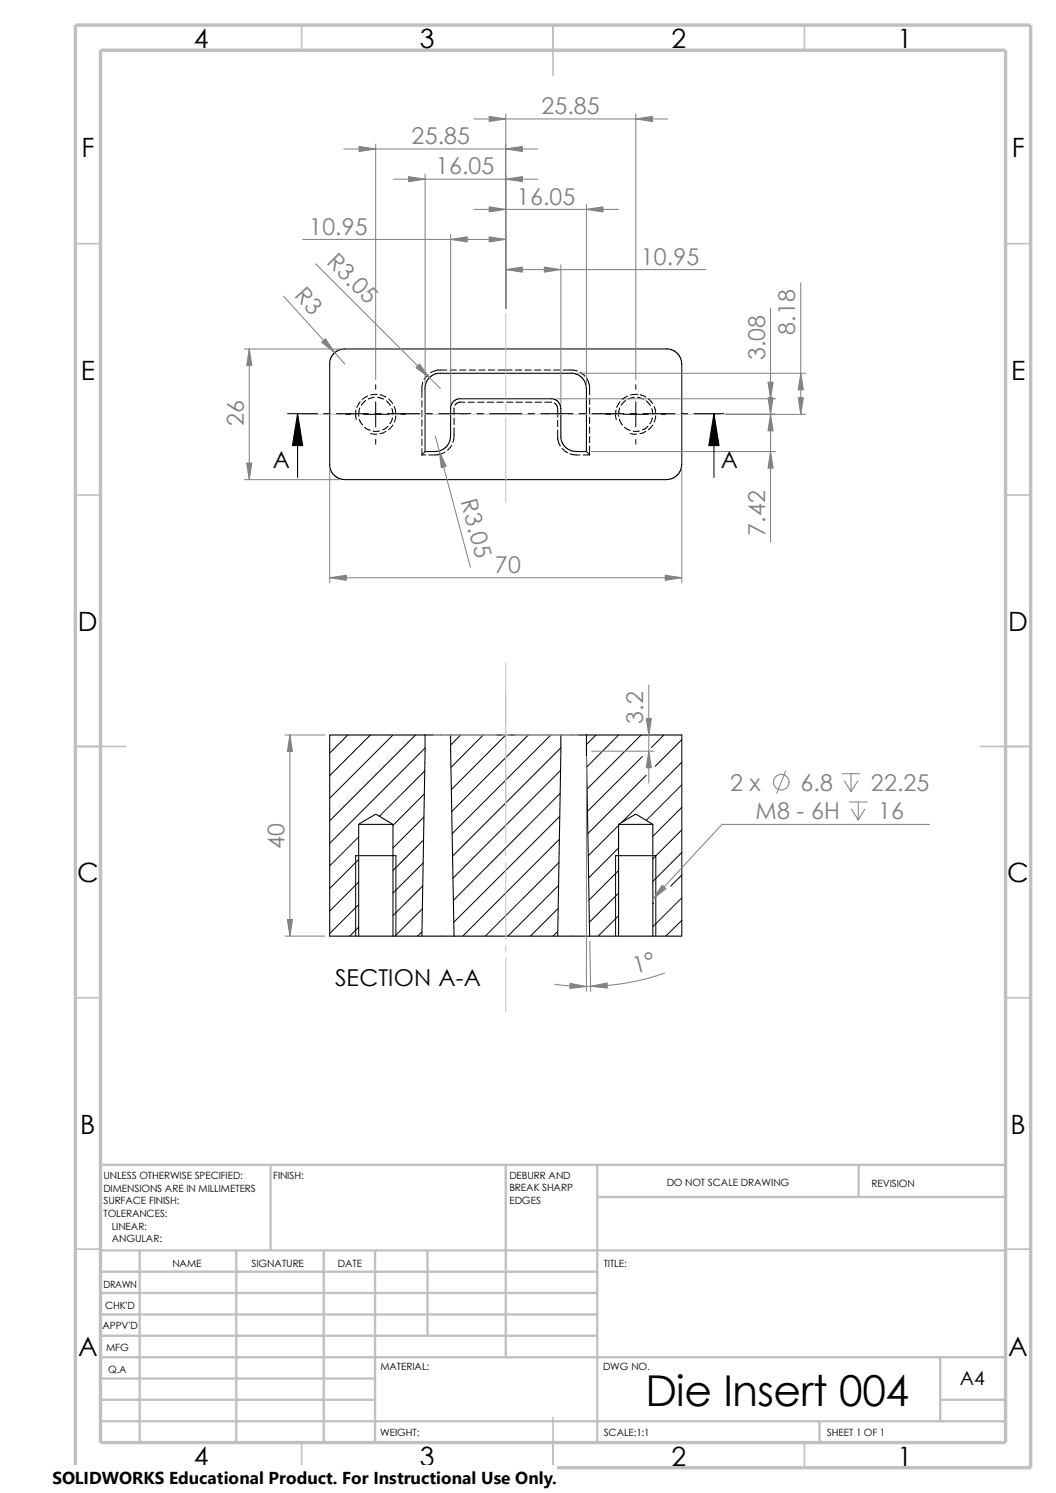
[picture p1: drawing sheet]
<svg xmlns="http://www.w3.org/2000/svg" width="210mm" height="297mm" viewBox="0 0 210 297" stroke-linecap="round" stroke-linejoin="round" font-family="sans-serif">
<g fill="none" stroke="#c0c0c0" stroke-width=".34">
<path d="M60 5v5M110 5v10M160 5v5M15 48.5h5M200 48.5h5M15 98.5h5M200 98.5h5M15 148.5h10M195 148.5h10M15 198.5h5M200 198.5h5M15 248.5h5"/>
<path d="M200 248.5h5M60 287v5M110 282v10M160 287v5"/>
</g>
<g fill="none" stroke="#c0c0c0" stroke-width=".47">
<path d="M53.8 231.7v17.1M100.6 231.7v38.3M118.8 238.1h81.2M118.8 231.7v55.3M170.8 231.7v6.4M200 231.7h-180v55.3M20 253h98.8M20 257.2h98.8M20 248.8h180M27.8 248.8v38.2M47 248.8v38.2M64.4 248.8v38.2"/>
<path d="M74.6 248.8v38.2M85 248.8v16.9M20 278.5h54.6M20 270h180M20 274.2h54.6M20 261.5h98.8M20 265.7h98.8M187 278.5h13M187 270v12.7M20 282.7h180M163 282.7v4.3"/>
</g>
<path d="M15 5h190v287h-190zM20 10h180v277h-180z" fill="none" stroke="#c0c0c0" stroke-width=".68" stroke-linecap="butt"/>
<g fill="none" stroke="#000" stroke-width=".2">
<path d="M71.6 79.9l-.6 1.1M72.7 79.7l-.9 .9M73.1 78.8l-1 .7M74.5 79l-1.3 .4M74.7 76.5v.9M74.7 79.9v5M75 78.4l-1.3 .2M75.1 79l1.2 .4M75.6 78.5l1.2 .5M76.8 79.8l.8 .9M77.3 79.4l.8 .9M83.9 79.7v1.3"/>
<path d="M84.1 76l-.2 .8v2.3M85.1 74.5l-.8 .9M88.9 73.6l-2.1 .1-1.2 .4M89.5 73.6h1.3M91.4 73.6h1.3M93.3 73.6h1.3M95.2 73.6h1.3M97.1 73.6h1.3M99 73.6h2.9M102.5 73.6h1.3M104.4 73.6h1.3M106.3 73.6h1.3"/>
<path d="M108.2 73.6h1.3M110.1 73.6h1.3M112 73.6h2.1l.7 .2M115.4 74l.9 .8M116.8 75.4l.5 1.4v1.8M117.3 79.2v1.3M123.3 79.9l-.6 1.1M124.4 79.7l-.9 .9M124.8 78.8l-1.1 .7M126.2 79l-1.3 .4M126.4 76.5v.9M126.4 79.9v5"/>
<path d="M126.7 78.4h.1M126.7 78.4l-1.3 .2M126.8 79l1.2 .4M127.3 78.5l1.1 .5M128.5 79.7l.8 1M129 79.4l.8 .9M68.8 82.4h.9M70.8 81.6l-.1 1.3 .2 .6M71.5 83.4l.6 1.1M71.5 81.2l-.2 1.6M72.2 82.4h5.1M72.5 85l1.1 .6"/>
<path d="M73.7 86.3l1.2 .1M74.7 87.4v.9M75.5 85.7l-1.3 .1M76.8 85.8l-1.2 .5M77.1 84.8l-.6 .6-.4 .1M77.9 81.3l.2 1.2M78 83.1l-.1 .6-.4 .6M78.1 84.5l-.8 1M78.4 80.9l.3 1.2M78.7 82.7l-.3 1.2M79.8 82.4h.8M83.9 90.5h.8"/>
<path d="M83.9 81.6v1.3M83.9 83.5v1.3M83.9 85.4v1.3M83.9 87.3v1.3M83.9 89.2v1.3M84.5 89.8l-.6 .7M88.5 89.9l-1 .5-2.2 .1M89.8 88.6l-.8 1M90.3 81.2v1.3M90.3 83.2v1.3M90.3 85.1a5.6 5.6 0 0 1-.3 2.9M90.5 80.6h.1"/>
<path d="M92.5 80h-1.2l-.8 .6M93.1 80h1.3M95 80h1.3M96.9 80h1.3M98.8 80h1.3M100.7 80h1.3M102.6 80h1.3M104.5 80h1.3M106.4 80h1.3M108.3 80h1.4M110.3 80.2l.6 .8v2M110.9 83.6v1.3"/>
<path d="M110.9 85.5v1.8l.5 1.4M111.8 89.2l.9 .8M112.7 90h.1M113.3 90.3l.8 .2h1.3M116 90.5h1.3M116.6 89.8l.7 .7M117.3 81.1v1.3M117.3 83v1.3M117.3 84.9v1.3M117.3 86.8v1.3M117.3 88.7v1.8M120.5 82.4h1"/>
<path d="M122.5 81.6l-.1 1.2 .2 .7M122.6 81h.1M123.2 83.4l.6 1.1M123.2 81.2l-.2 1.6M124 82.4h4.9M124.2 85l1.1 .6M125.4 86.3l1.2 .1M126.4 87.4v.9M127.2 85.7l-1.3 .1M128.4 85.8l-1.1 .5M128.8 84.8l-.3 .3-.7 .4M129.6 81.3l.2 1.2"/>
<path d="M129.7 83.1l-.1 .6-.4 .6M129.8 84.5l-.9 1M130.1 80.9l.3 1.2M130.4 82.7l-.3 1.2M131.4 82.4h.9M69.2 146.2l-3.6 3.6M73.7 146.2l-8.1 8.1M78.1 146.2l-12.5 12.6M82.6 146.2l-17 17.1M84.4 157.9l-6.3 6.3M84.5 153.4l-9.1 9M84.5 148.8l-18.9 19"/>
<path d="M91.6 146.2l-2 2M96.1 146.2l-6.4 6.5M100.6 146.2l-10.8 10.9M105.1 146.2l-15.3 15.3M109.6 146.2l-19.7 19.7M111.4 157.9l-21.2 21.2M111.5 153.3l-21.4 21.4M111.5 148.8l-21.5 21.5M118.5 146.2l-1.9 1.9M123 146.2l-6.3 6.4M127.5 146.2l-10.7 10.8M127.8 150.5l-11 10.9"/>
<path d="M128.5 154.2l-11.6 11.6M132 146.2l-2.5 2.5M135.6 147.2l-5.3 5.2M135.6 151.6l-12 12.1M135.6 156.1l-7.1 7.1M70.7 170.2v16M71.3 166.5l-5.7 5.8M71.3 171l-5.7 5.7M71.3 175.5l-5.7 5.7M71.3 180l-5.7 5.7M78.7 170.2v16M84.1 176.2l-6 6"/>
<path d="M84.2 171.7l-6.1 6M84.2 167.1l-6.1 6.1M84.3 162.5l-6.2 6.2M111.1 176.1l-10.1 10.1M111.2 171.6l-14.7 14.6M111.2 167l-19.2 19.2M111.3 162.4l-21.1 21.1M122.4 170.2v16M123 164.2l-6 6M123 168.7l-5.9 5.9M123 173.2l-5.9 5.9M123 177.7l-5.8 5.8"/>
<path d="M130 179.7l-.2 .1M130.4 170.2v16M135.6 160.6l-5.8 5.8M135.6 165.1l-5.8 5.8M135.6 169.6l-5.8 5.7M135.6 174.1l-2.2 2.2M135.6 178.6l-5.8 5.8M71.3 184.4l-1.7 1.8M83.9 185.4l-.9 .8M84 180.8l-5.5 5.4M110.9 185.3l-.9 .9M111 180.7l-5.5 5.5"/>
<path d="M123 182.2l-4 4M135.6 183.1l-3.2 3.1"/>
</g>
<g fill="none" stroke="#000" stroke-width=".21">
<path d="M65.5 72.4l.2-1 .6-1 .8-.6 1-.4h65l.5 .2 .8 .4 .6 .6 .4 .8 .2 1v20l-.2 1-.4 .8-.6 .6-.8 .4-1 .2h-64l-1-.2-1.3-.8-.5-.7-.2-.8v-20.5M84.5 77.3l.2-1 .5-1 .8-.7 1.1-.3 26.5-.1 1 .2 .8 .4 .5 .5 .5 .8 .2 .7v13l-2.9-.1-1.1-.6-.7-.8-.4-1.1v-6.3l-.4-.8-.8-.7-18.7-.1M84.5 77.3v12.5l2.9-.1 1.1-.6 .6-.7 .4-.8 .1-.8 .1-6.1 .3-.6 .5-.5 1.1-.3M57.2 82.3h5.9M59.2 82.3v12.7M64.4 82.3h1.3M66.9 82.3h6.4M74.5 82.3h1.3M77.1 82.3h6.3M84.7 82.3h1.3M87.2 82.3h6.4M94.9 82.3h1.2"/>
<path d="M97.4 82.3h6.4M105 82.3h1.3M107.6 82.3h6.3M115.2 82.3h1.3M117.7 82.3h6.4M125.3 82.3h1.3M127.9 82.3h6.3M135.5 82.3h1.3M138 82.3h6M142 82.3v12.7M84.5 146.2h-18.9v40h5.7M84.5 146.2l-.6 40"/>
<path d="M84.5 146.2h32.1M89.6 146.2l.7 40M111.5 146.2l-.6 40M116.6 146.2h19v40h-5.8M116.6 146.2l.7 40M70.7 170.2h8M71.3 164v22.2M71.3 164l3.4-2 3.4 2M71.3 164h6.8M78.1 164v22.2M122.4 170.2h8M123 164v22.2"/>
<path d="M123 164l3.4-2 3.4 2M123 164h6.8M129.8 164v22.2M71.3 186.2h6.8M78.1 186.2h5.8M83.9 186.2h33.4M117.3 186.2h5.7M123 186.2h6.8"/>
</g>
<g fill="none" stroke="#c0c0c0" stroke-width=".2">
<path d="M100.6 62.4v16.8M60 82.4h11.2M72.4 82.4h1.3M75 82.4h15.2M91.5 82.4h1.3M94 82.4h15.3M100.6 80.5v1.3M100.6 83.1v16.8M110.5 82.4h1.3M113.1 82.4h15.2M129.6 82.4h1.3M132.1 82.4h11.2"/>
<path d="M100.6 131.9v35.9M86.3 146.2h12.4M99.9 146.2h1.3M102.5 146.2h12.4M100.6 169v1.3M100.6 171.6v15.2M100.6 188.1v1.3M100.6 190.6v10.7"/>
</g>
<g fill="none" stroke="#808080" stroke-width=".2">
<path d="M68.4 29.6h38.5M74.7 28.7v46.8M78.2 35.6h28.7M84.5 34.6v41.7M94.2 23.7h38.6M100.6 22.6v38.8M126.4 22.6v52.9M56.4 58.9l12.2 13.5M60.2 47.6h40.4M62.8 52.5l24.8 24.8M89.6 46.7v33.6M94.2 41.7h28.8"/>
<path d="M100.6 53.6h39.8M111.5 52.7v27.6M116.6 40.6v35.7M159.3 56.3v26.1M48.6 69.4h19M49.6 69.4v26M110.6 79.3h43.7M114.6 74.3h45.7M153.2 61.3v46.5M48.6 95.4h19M65.6 93.4v22.6M86.6 86.8l7 26.1"/>
<path d="M117.6 89.8h36.7M135.6 93.4v22.6M144.3 82.4h16M65.6 114.9h70M129 136.3v19.5M56.7 146.2h7.9M57.7 146.2v40M116.6 150.5v46.7M117.6 149.4h12.4M156.3 153.4l-1.8 4.4M167.5 153.9h3.5M167.9 155.4l1.3 2.1"/>
<path d="M168.9 159.6h3.6M169.2 153.9v3.6M170.6 155.4l-1.4 2.1M170.7 159.6v3.5M169.3 161l1.4 2.1M172 161l-1.3 2.1M184.9 164h-41.3l-13.8 14.9M56.7 186.2h7.9M117.3 187.2l.2 10M132.2 193.6a47.2 47.2 0 0 1-21.9 2.2"/>
<circle cx="155.4" cy="155.6" r="1.55"/>
</g>
<g fill="#808080" stroke="#808080" stroke-width=".2">
<path d="M152.7 79.1h1.1l-.6 3.3z"/>
<path d="M153.2 89.8l.6 3.3h-1.1z"/>
<path d="M158.7 79.1h1.1l-.5 3.3z"/>
<path d="M159.3 74.3l.5 3.3h-1.1z"/>
<path d="M153.2 82.4l.6 3.3h-1.1z"/>
<path d="M152.7 76h1.1l-.6 3.3z"/>
<path d="M97.3 23.2l3.3 .5-3.3 .5z"/>
<path d="M126.4 23.7l3.4-.5v1z"/>
<path d="M100.6 29.6l3.3-.5v1z"/>
<path d="M71.4 29.1l3.3 .5-3.3 .5z"/>
<path d="M97.3 41.1l3.3 .6-3.3 .5z"/>
<path d="M116.6 41.7l3.3-.6v1.1z"/>
<path d="M100.6 35.6l3.3-.5v1.1z"/>
<path d="M81.2 35.1l3.3 .5-3.3 .6z"/>
<path d="M97.3 47.1l3.3 .5-3.3 .5z"/>
<path d="M89.6 47.6l3.3-.5v1z"/>
<path d="M100.6 53.6l3.3-.5v1z"/>
<path d="M108.2 53.1l3.3 .5-3.3 .5z"/>
<path d="M117.5 196.2l3.2-.7 .1 1.1z"/>
<path d="M129 149.4l.5 3.3h-1z"/>
<path d="M131.7 176.1l.8 .7-2.7 2.1z"/>
<path d="M128.5 142.9h1l-.5 3.3z"/>
<path d="M113.4 195.6l3.2 .7-3.3 .3z"/>
<path d="M57.7 146.2l.5 3.3h-1.1z"/>
<path d="M57.1 182.9h1.1l-.5 3.3z"/>
<path d="M49.6 69.4l.5 3.3h-1z"/>
<path d="M65.6 114.9l3.3-.5v1z"/>
<path d="M132.3 114.4l3.3 .5-3.3 .5z"/>
<path d="M64 68.1l.7-.7 1.9 2.8z"/>
<path d="M87.4 89.7l1.3 3.1-.9 .2z"/>
<path d="M49.1 92.1h1l-.5 3.3z"/>
<path d="M83.4 72.4l2 2.7-2.7-1.9z"/>
</g>
<path d="M59.2 82.3l1 6.3h-2zM142 82.3l1 6.3h-2z" fill="#000" stroke="#000" stroke-width=".21"/>
<path d="M10.4 291.5h100.4v5.5h-100.4z" fill="#fff"/>
<text font-size="8.5" x="128.4" y="279.7">Die Insert 004</text>
<g font-size="5.3">
<text x="38.5" y="9.6">4</text>
<text x="83.5" y="9.6">3</text>
<text x="133.5" y="9.6">2</text>
<text x="178.5" y="9.6">1</text>
<text x="16.2" y="31.3">F</text>
<text x="201.2" y="31.3">F</text>
<text x="16" y="75.6">E</text>
<text x="201.1" y="75.6">E</text>
<text x="15.5" y="125.6">D</text>
<text x="200.5" y="125.6">D</text>
<text x="15.3" y="175.6">C</text>
<text x="200.3" y="175.6">C</text>
<text x="16" y="225.6">B</text>
<text x="201" y="225.6">B</text>
<text x="15.5" y="269.8">A</text>
<text x="200.5" y="269.8">A</text>
<text x="38.5" y="291.6">4</text>
<text x="83.5" y="291.6">3</text>
<text x="133.5" y="291.6">2</text>
<text x="178.5" y="291.6">1</text>
</g>
<g font-size="4.6" fill="#808080">
<text x="107.7" y="22.7">25.85</text>
<text x="81.8" y="28.7">25.85</text>
<text x="86.7" y="34.7">16.05</text>
<text x="102.8" y="40.7">16.05</text>
<text x="61.5" y="46.7">10.95</text>
<text x="64.8" y="52.4" transform="rotate(45 64.8 52.4)">R3.05</text>
<text x="127.4" y="52.7">10.95</text>
<text x="58.4" y="58.9" transform="rotate(48 58.4 58.9)">R3</text>
<text x="152.1" y="71.7" transform="rotate(-90 152.1 71.7)">3.08</text>
<text x="158.2" y="66.6" transform="rotate(-90 158.2 66.6)">8.18</text>
<text x="48.5" y="84.8" transform="rotate(-90 48.5 84.8)">26</text>
<text x="91.6" y="99.8" transform="rotate(75 91.6 99.8)">R3.05</text>
<text x="152.1" y="106.5" transform="rotate(-90 152.1 106.5)">7.42</text>
<text x="98.4" y="114">70</text>
<text x="127.9" y="144" transform="rotate(-90 127.9 144)">3.2</text>
<text x="145.2" y="157.4">2 x</text>
<text x="159.2" y="157.4">6.8</text>
<text x="173.2" y="157.4">22.25</text>
<text x="150.2" y="163">M8 - 6H</text>
<text x="174.6" y="163">16</text>
<text x="56.6" y="168.9" transform="rotate(-90 56.6 168.9)">40</text>
<text x="126.3" y="193.7" transform="rotate(-15 126.3 193.7)">1°</text>
</g>
<g font-size="4.6">
<text x="54.3" y="93.1">A</text>
<text x="143.4" y="93.1">A</text>
<text x="66.6" y="196.1">SECTION A-A</text>
</g>
<text font-size="3.9" x="190.9" y="275.5">A4</text>
<text font-size="3.4" x="10.4" y="295.2">SOLIDWORKS Educational Product. For Instructional Use Only.</text>
<g font-size="2">
<text x="20.6" y="234.6">UNLESS OTHERWISE SPECIFIED:</text>
<text x="20.6" y="237.1">DIMENSIONS ARE IN MILLIMETERS</text>
<text x="20.6" y="239.6">SURFACE FINISH:</text>
<text x="54.4" y="234.6">FINISH:</text>
<text x="101.3" y="239.5">EDGES</text>
<text x="101.3" y="234.5">DEBURR AND</text>
<text x="101.3" y="237">BREAK SHARP</text>
<text x="132.6" y="236">DO NOT SCALE DRAWING</text>
<text x="173.3" y="236.2">REVISION</text>
<text x="20.6" y="242.1">TOLERANCES:</text>
<text x="22.2" y="244.6">LINEAR:</text>
<text x="22.2" y="247.1">ANGULAR:</text>
<text x="50" y="252">SIGNATURE</text>
<text x="67.2" y="252">DATE</text>
<text x="120.1" y="252">TITLE:</text>
<text x="20.6" y="256.2">DRAWN</text>
<text x="34.3" y="252.1">NAME</text>
<text x="20.9" y="260.4">CHK'D</text>
<text x="20.4" y="264.5">APPV'D</text>
<text x="21.1" y="268.8">MFG</text>
<text x="21.5" y="273.1">Q.A</text>
<text x="75.6" y="272.5">MATERIAL:</text>
<text x="119.9" y="272.5">DWG NO.</text>
<text x="75.6" y="285.6">WEIGHT:</text>
<text x="120.1" y="285.6">SCALE:1:1</text>
<text x="164.5" y="285.6">SHEET 1 OF 1</text>
</g>
</svg>
